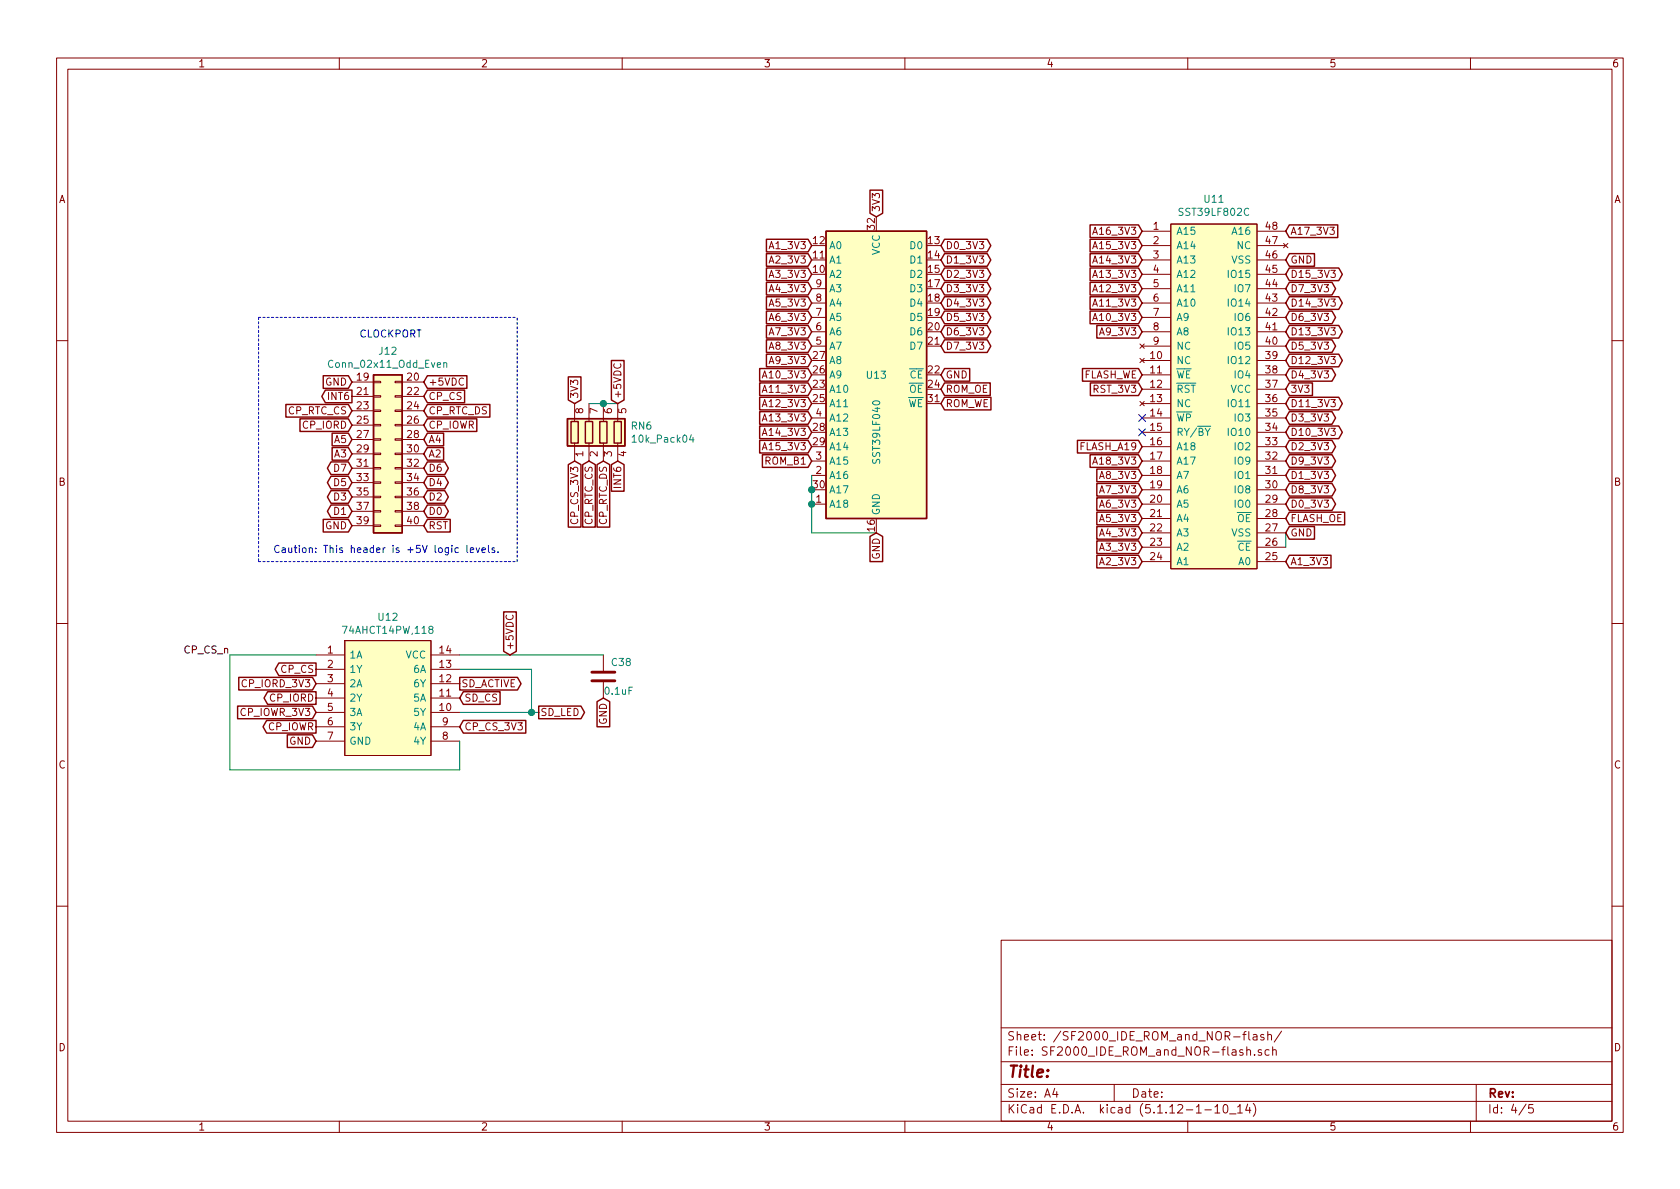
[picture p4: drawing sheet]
EESchema Schematic File Version 4
EELAYER 30 0
EELAYER END
$Descr A4 11693 8268
encoding utf-8
Sheet 4 5
Title ""
Date ""
Rev ""
Comp ""
Comment1 ""
Comment2 ""
Comment3 ""
Comment4 ""
$EndDescr
$Comp
L SF2000:SST39LF040 U13
U 1 1
P 6100 2600
F 0 "U13" H 6100 2600 50  0000 C CNN
F 1 "SST39LF040" V 6100 2200 50  0000 C CNN
F 2 "SF2000:PLCC-32_11.4x14.0mm_P1.27mm" H 6100 2600 50  0001 C CNN
F 3 "https://ww1.microchip.com/downloads/en/DeviceDoc/20005023B.pdf" H 6100 2700 50  0001 C CNN
	1    6100 2600
	1    0    0    -1  
$EndComp
$Comp
L SF2000:SST39LF802C-55-4C-EKE U11
U 1 1
P 8450 2700
F 0 "U11" H 8450 4025 50  0000 C CNN
F 1 "SST39LF802C" H 8450 3934 50  0000 C CNN
F 2 "Package_SO:TSOP-I-48_18.4x12mm_P0.5mm" H 8450 3250 50  0001 C CNN
F 3 "https://www.mouser.se/datasheet/2/268/25041A-47515.pdf" H 8450 3250 50  0001 C CNN
	1    8450 2700
	1    0    0    -1  
$EndComp
Text GLabel 7950 3600 0    50   Input ~ 0
A5_3V3
Text GLabel 7950 3500 0    50   Input ~ 0
A6_3V3
Text GLabel 7950 3700 0    50   Input ~ 0
A4_3V3
Text GLabel 7950 3800 0    50   Input ~ 0
A3_3V3
Text GLabel 7950 3400 0    50   Input ~ 0
A7_3V3
Text GLabel 7950 3300 0    50   Input ~ 0
A8_3V3
Text GLabel 7950 3900 0    50   Input ~ 0
A2_3V3
Text GLabel 8950 3900 2    50   Input ~ 0
A1_3V3
Text GLabel 7950 2100 0    50   Input ~ 0
A11_3V3
Text GLabel 7950 2300 0    50   Input ~ 0
A9_3V3
Text GLabel 7950 2200 0    50   Input ~ 0
A10_3V3
Text GLabel 7950 2000 0    50   Input ~ 0
A12_3V3
Text GLabel 7950 1900 0    50   Input ~ 0
A13_3V3
Text GLabel 7950 1800 0    50   Input ~ 0
A14_3V3
Text GLabel 7950 1700 0    50   Input ~ 0
A15_3V3
Text GLabel 7950 1600 0    50   Input ~ 0
A16_3V3
Text GLabel 8950 1600 2    50   Input ~ 0
A17_3V3
Text GLabel 7950 3200 0    50   Input ~ 0
A18_3V3
Text GLabel 7950 3100 0    50   Input ~ 0
FLASH_A19
Text GLabel 8950 1800 2    50   Input ~ 0
GND
Text GLabel 8950 3700 2    50   Input ~ 0
GND
Text GLabel 8950 2700 2    50   Input ~ 0
3V3
Text GLabel 5650 2100 0    50   Input ~ 0
A5_3V3
Text GLabel 5650 2200 0    50   Input ~ 0
A6_3V3
Text GLabel 5650 2000 0    50   Input ~ 0
A4_3V3
Text GLabel 5650 1900 0    50   Input ~ 0
A3_3V3
Text GLabel 5650 2300 0    50   Input ~ 0
A7_3V3
Text GLabel 5650 2400 0    50   Input ~ 0
A8_3V3
Text GLabel 5650 1800 0    50   Input ~ 0
A2_3V3
Text GLabel 5650 1700 0    50   Input ~ 0
A1_3V3
Text GLabel 5650 2700 0    50   Input ~ 0
A11_3V3
Text GLabel 5650 2500 0    50   Input ~ 0
A9_3V3
Text GLabel 5650 2600 0    50   Input ~ 0
A10_3V3
Text GLabel 5650 2800 0    50   Input ~ 0
A12_3V3
Text GLabel 5650 2900 0    50   Input ~ 0
A13_3V3
Text GLabel 5650 3000 0    50   Input ~ 0
A14_3V3
Text GLabel 5650 3100 0    50   Input ~ 0
A15_3V3
Text GLabel 5650 3200 0    50   Input ~ 0
ROM_B1
Text GLabel 8950 3500 2    50   BiDi ~ 0
D0_3V3
Text GLabel 8950 3300 2    50   BiDi ~ 0
D1_3V3
Text GLabel 8950 3100 2    50   BiDi ~ 0
D2_3V3
Text GLabel 8950 2900 2    50   BiDi ~ 0
D3_3V3
Text GLabel 8950 2600 2    50   BiDi ~ 0
D4_3V3
Text GLabel 8950 2400 2    50   BiDi ~ 0
D5_3V3
Text GLabel 8950 2200 2    50   BiDi ~ 0
D6_3V3
Text GLabel 8950 2000 2    50   BiDi ~ 0
D7_3V3
Text GLabel 8950 3400 2    50   BiDi ~ 0
D8_3V3
Text GLabel 8950 3200 2    50   BiDi ~ 0
D9_3V3
Text GLabel 8950 3000 2    50   BiDi ~ 0
D10_3V3
Text GLabel 8950 2800 2    50   BiDi ~ 0
D11_3V3
Text GLabel 8950 2500 2    50   BiDi ~ 0
D12_3V3
Text GLabel 8950 2300 2    50   BiDi ~ 0
D13_3V3
Text GLabel 8950 2100 2    50   BiDi ~ 0
D14_3V3
Text GLabel 8950 1900 2    50   BiDi ~ 0
D15_3V3
Wire Wire Line
	8950 3800 8950 3700
Text GLabel 8950 3600 2    50   Input ~ 0
FLASH_OE
Text GLabel 7950 2600 0    50   Input ~ 0
FLASH_WE
Text GLabel 6550 2700 2    50   Input ~ 0
ROM_OE
Text GLabel 6550 2600 2    50   Input ~ 0
GND
Text GLabel 6100 3700 3    50   Input ~ 0
GND
Text GLabel 6550 1700 2    50   BiDi ~ 0
D0_3V3
Text GLabel 6550 1800 2    50   BiDi ~ 0
D1_3V3
Text GLabel 6550 1900 2    50   BiDi ~ 0
D2_3V3
Text GLabel 6550 2000 2    50   BiDi ~ 0
D3_3V3
Text GLabel 6550 2100 2    50   BiDi ~ 0
D4_3V3
Text GLabel 6550 2200 2    50   BiDi ~ 0
D5_3V3
Text GLabel 6550 2300 2    50   BiDi ~ 0
D6_3V3
Text GLabel 6550 2400 2    50   BiDi ~ 0
D7_3V3
Text GLabel 2200 4950 0    50   Input ~ 0
CP_IOWR_3V3
Text GLabel 2200 4750 0    50   Input ~ 0
CP_IORD_3V3
Wire Wire Line
	6100 3700 5650 3700
Wire Wire Line
	5650 3700 5650 3500
Connection ~ 5650 3500
Wire Wire Line
	5650 3500 5650 3400
Text GLabel 6550 2800 2    50   Input ~ 0
ROM_WE
Text GLabel 6100 1500 1    50   Input ~ 0
3V3
NoConn ~ 7950 3000
NoConn ~ 7950 2900
Text GLabel 7950 2700 0    50   Input ~ 0
RST_3V3
$Comp
L Connector_Generic:Conn_02x11_Odd_Even J12
U 1 1
P 2650 3150
F 0 "J12" H 2700 3867 50  0000 C CNN
F 1 "Conn_02x11_Odd_Even" H 2700 3776 50  0000 C CNN
F 2 "Connector_PinHeader_2.00mm:PinHeader_2x11_P2.00mm_Vertical" H 2650 3150 50  0001 C CNN
F 3 "~" H 2650 3150 50  0001 C CNN
	1    2650 3150
	1    0    0    -1  
$EndComp
Text GLabel 2450 2650 0    50   Input ~ 0
GND
Text GLabel 2950 2650 2    50   Input ~ 0
+5VDC
Text GLabel 2450 3650 0    50   Input ~ 0
GND
Text GLabel 2950 3650 2    50   Input ~ 0
RST
Text Notes 2500 2350 0    50   ~ 0
CLOCKPORT
Text GLabel 2950 3050 2    50   Input ~ 0
A4
Text GLabel 2450 3150 0    50   Input ~ 0
A3
Text GLabel 2950 3150 2    50   Input ~ 0
A2
Text GLabel 2450 3050 0    50   Input ~ 0
A5
Text GLabel 2950 3550 2    50   BiDi ~ 0
D0
Text GLabel 2450 3550 0    50   BiDi ~ 0
D1
Text GLabel 2950 3450 2    50   BiDi ~ 0
D2
Text GLabel 2450 3450 0    50   BiDi ~ 0
D3
Text GLabel 2950 3350 2    50   BiDi ~ 0
D4
Text GLabel 2450 3250 0    50   BiDi ~ 0
D7
Text GLabel 2950 3250 2    50   BiDi ~ 0
D6
Text GLabel 2450 3350 0    50   BiDi ~ 0
D5
Text GLabel 2450 2850 0    50   Input ~ 0
CP_RTC_CS
Text GLabel 2950 2850 2    50   Input ~ 0
CP_RTC_DS
Text GLabel 2450 2950 0    50   Input ~ 0
CP_IORD
Text GLabel 2950 2950 2    50   Input ~ 0
CP_IOWR
Text GLabel 2950 2750 2    50   Input ~ 0
CP_CS
Text GLabel 4300 2800 1    50   Input ~ 0
+5VDC
Text GLabel 4300 3200 3    50   Input ~ 0
INT6
Text GLabel 4100 3200 3    50   Input ~ 0
CP_RTC_CS
Text GLabel 4200 3200 3    50   Input ~ 0
CP_RTC_DS
$Comp
L Device:R_Pack04 RN6
U 1 1
P 4200 3000
F 0 "RN6" H 4388 3046 50  0000 L CNN
F 1 "10k_Pack04" H 4388 2955 50  0000 L CNN
F 2 "SF2000:RESCAF80P320X160X60-8N" V 4475 3000 50  0001 C CNN
F 3 "~" H 4200 3000 50  0001 C CNN
	1    4200 3000
	1    0    0    -1  
$EndComp
Wire Wire Line
	4100 2800 4200 2800
Connection ~ 4200 2800
Wire Wire Line
	4200 2800 4300 2800
Text GLabel 3550 4550 1    50   Input ~ 0
+5VDC
Text GLabel 4200 4850 3    50   Input ~ 0
GND
Text GLabel 2200 5050 0    50   Output ~ 0
CP_IOWR
Text GLabel 2450 2750 0    50   Output ~ 0
INT6
Text Notes 1900 3850 0    50   ~ 0
Caution: This header is +5V logic levels.
Wire Notes Line
	1800 2200 1800 3900
Wire Notes Line
	1800 3900 3600 3900
Wire Notes Line
	3600 3900 3600 2200
Wire Notes Line
	1800 2200 3600 2200
Text GLabel 3750 4950 2    50   Output ~ 0
SD_LED
$Comp
L Device:C C?
U 1 1
P 4200 4700
AR Path="/683D3421" Ref="C?"  Part="1" 
AR Path="/620D263D/683D3421" Ref="C?"  Part="1" 
AR Path="/627A6500/683D3421" Ref="C38"  Part="1" 
F 0 "C38" H 4250 4800 50  0000 L CNN
F 1 "0.1uF" H 4200 4600 50  0000 L CNN
F 2 "Capacitor_SMD:C_0805_2012Metric_Pad1.18x1.45mm_HandSolder" H 4238 4550 50  0001 C CNN
F 3 "~" H 4200 4700 50  0001 C CNN
	1    4200 4700
	1    0    0    -1  
$EndComp
Wire Wire Line
	5650 3300 5650 3400
Connection ~ 5650 3400
$Comp
L SF2000:74AHCT14PW,118 U12
U 1 1
P 2700 4850
F 0 "U12" H 2700 5415 50  0000 C CNN
F 1 "74AHCT14PW,118" H 2700 5324 50  0000 C CNN
F 2 "Package_SO:TSSOP-14_4.4x5mm_P0.65mm" H 3050 5250 50  0001 L CNN
F 3 "https://assets.nexperia.com/documents/data-sheet/74AHC_AHCT14.pdf" H 3050 5150 50  0001 L CNN
	1    2700 4850
	1    0    0    -1  
$EndComp
Text GLabel 3200 5050 2    50   Input ~ 0
CP_CS_3V3
Text GLabel 2200 5150 0    50   Input ~ 0
GND
Text GLabel 2200 4650 0    50   Output ~ 0
CP_CS
Text GLabel 2200 4850 0    50   Output ~ 0
CP_IORD
Text Label 1600 4550 2    50   ~ 0
CP_CS_n
Wire Wire Line
	3200 5150 3200 5350
Wire Wire Line
	3200 5350 1600 5350
Wire Wire Line
	1600 5350 1600 4550
Wire Wire Line
	1600 4550 2200 4550
Text GLabel 4000 2800 1    50   Input ~ 0
3V3
Text GLabel 4000 3200 3    50   Input ~ 0
CP_CS_3V3
Text GLabel 3200 4850 2    50   Input ~ 0
SD_CS
Text GLabel 3200 4750 2    50   Output ~ 0
SD_ACTIVE
Wire Wire Line
	3200 4550 4200 4550
Wire Wire Line
	3200 4950 3700 4950
Wire Wire Line
	3700 4950 3700 4650
Wire Wire Line
	3700 4650 3200 4650
Connection ~ 3700 4950
Wire Wire Line
	3700 4950 3750 4950
$EndSCHEMATC
